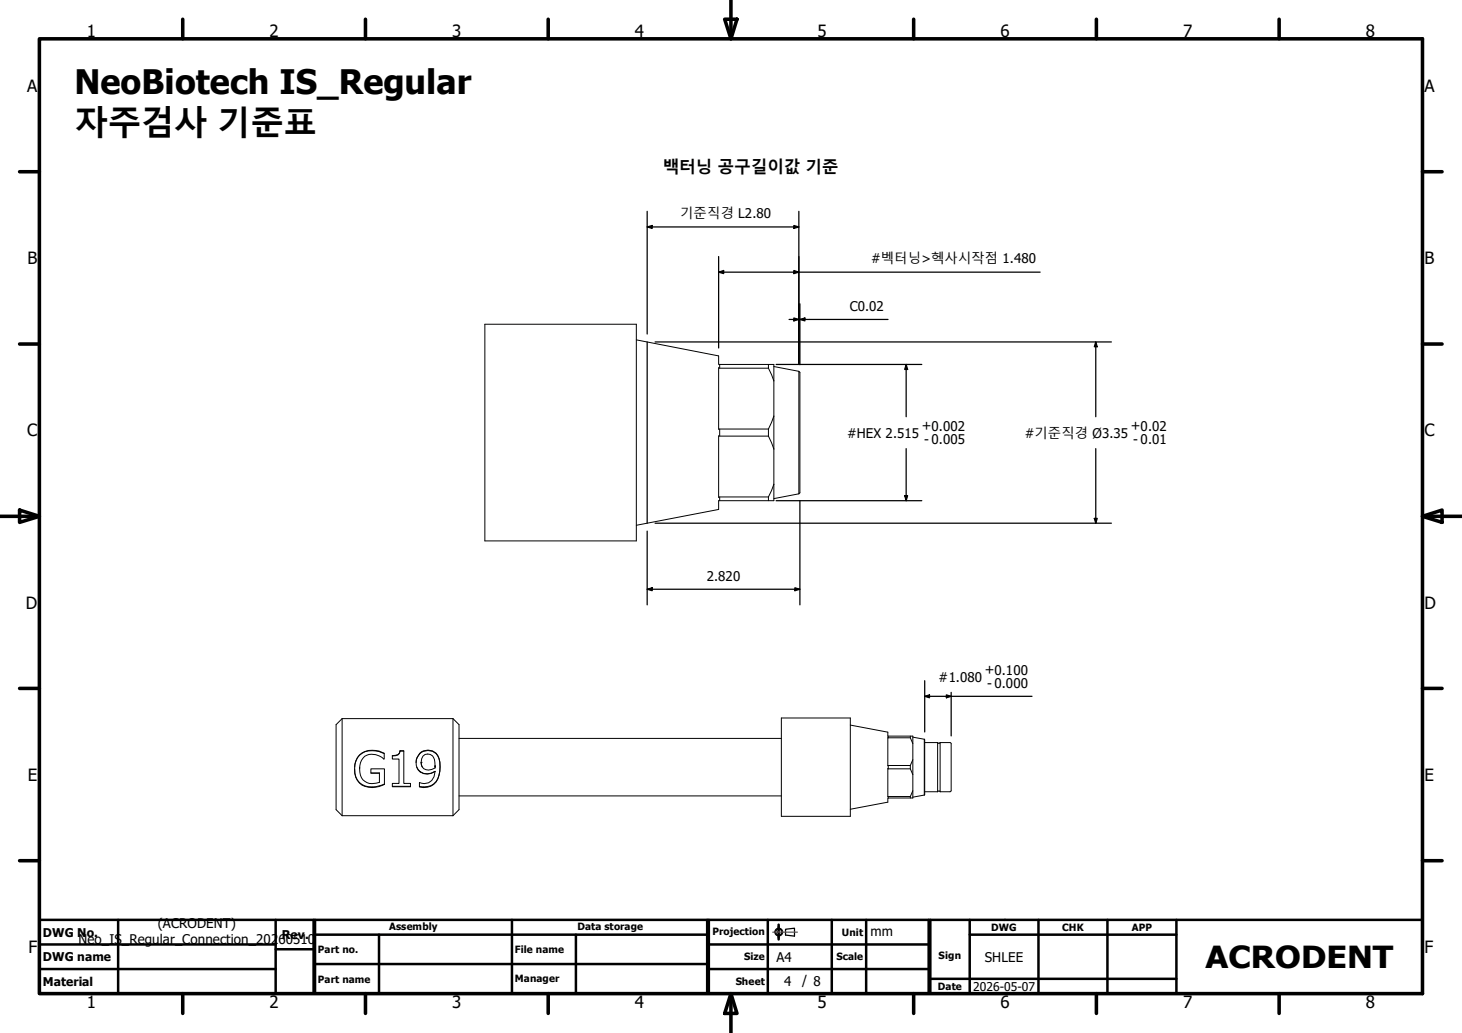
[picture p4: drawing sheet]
<svg xmlns="http://www.w3.org/2000/svg" width="297mm" height="210mm" viewBox="0 0 297 210" stroke-linecap="round" stroke-linejoin="round" font-family="sans-serif">
<g fill="none" stroke="#000" stroke-width=".2">
<path d="M98.5 65.9h30.8v44h-30.8zM129.3 69.1l16.7 3.2v1.8h11.2v27.6h-11.2v1.8l-16.7 3.2M146.2 74.1v.7M156.1 74.1v.7l-10.1-.1v12.5h10.1M156.1 74.8l1.1 2.6M157.2 74.5l5.1 1M162.3 75.5v24.8M162.3 75.5l.2 .2v24.4l-.2 .2M146.2 87.2v1.4M156.1 88.6h-10.1v12.5l10.1-.1M156.1 88.6l1.1 2.6M156.1 87.2v1.4"/>
<path d="M157.2 98.4l-1.1 2.6M157.2 84.6l-1.1 2.6M146.2 101v.7M156.1 101v.7M162.3 100.3l-5.1 1M69.5 146v19.7M69.5 146l-1.2 1.2v17.3l1.2 1.2M69.5 146h22.5M72.1 156.2a3.4 3.4 0 0 0 4.2 3.7l1.8-.6M73.1 155.9v.3M77 152.7a4 4 0 0 0-4.4 1.2l-.5 1.3v.7M77 152.6a3.6 3.6 0 0 0-4.9 2.8 3.9 3.9 0 0 0 1.4 4.1 4.9 4.9 0 0 0 4.6-.1v-3.2h-2.7v.9h1.7h-1.7"/>
<path d="M77 152.7l1.1 .3v1.2a3.4 3.4 0 0 0-4-.5 3.8 3.8 0 0 0-.4 4.8 2.92 2.92 0 0 0 3.4 .5v-1.9M77 152.7l1.1 .4M79.7 159.8h3.7M81.3 152.6a1.2 1.2 0 0 1-1.6 1M81.3 152.5l-.1 .5-.3 .3-1.2 .3v.6h1.4v5h-1.4v.7h3.7v-.7h-1.4v-6.7l-.7 .1M81.3 152.6h.7M84.7 155.9a2.41 2.41 0 0 0 3.7 .8v.1M85.3 153.1a2.41 2.41 0 0 1 2.6-.5 2.41 2.41 0 0 1 1.5 2.3 5.2 5.2 0 0 1-1.3 4.5 3.4 3.4 0 0 1-2.9 .5v-.9a2.24 2.24 0 0 0 3.2-2.2M85.3 153.1l-.5 .8-.3 1.1M85.3 153.1v.1M85.4 156.9a2.44 2.44 0 0 1 .4-4.1 2.44 2.44 0 0 1 3.6 2.1 5 5 0 0 1-1.3 4.4 3.8 3.8 0 0 1-2.9 .5M85.4 156.8v.1"/>
<path d="M85.6 154.9a1.46 1.46 0 0 0 2.1 1.5l.7-.3v-.5v.3M85.6 154.9h.1M88.4 155.6a2.22 2.22 0 0 0-1-2.3 1.51 1.51 0 0 0-1.6 .5 1.51 1.51 0 0 0-.2 1.7l.2 .4M88.4 156.8a2.66 2.66 0 0 1-3 .1M92 146v19.7M92 146l1.3 1.2v17.3l-1.3 1.2M93.3 150h65.4M158.7 145.9h14.1v20h-14.1zM172.8 147.3l7.6 1.5v.8h5.1v1.5M180.4 156.2h4.6l.5 1.2v3.3l-.5 1.2h-4.6zM180.4 149.9h4.6l.5 1.2v3.3l-.5 1.1-4.6 .1zM180.5 149.6v.3"/>
<path d="M180.5 155.5v.7M185 149.6v.3M185 155.5v.7M185.5 154.4v3M185.5 149.8l2.3 .4M187.8 150.2v11.4M187.9 150.9h2.6v10M190.5 150.9h.1M191 150.9h2l.3 .2M191 150.9l-.2 .2-.2-.2M191 150.9v10M193.3 151.1v9.5"/>
<path d="M69.5 165.7h22.5M93.3 161.7h65.4M180.5 161.9v.3M185 161.9v.3M185.5 160.7v1.5h-5.1v.8l-7.6 1.4M187.8 161.6l-2.3 .4M187.9 160.9h2.6M190.5 160.8v.1M190.6 160.8l.2-.1 .2 .1M191 160.8v.1M193.3 160.6l-.3 .3h-2"/>
</g>
<g fill="none" stroke="#000" stroke-width=".72">
<path d="M148.5 0v7.9M8 7.9h281v194h-281zM37.1 3.9v4M74.3 3.9v4M111.4 3.9v4M147.2 3.9h2.5l-1.2 4zM185.6 3.9v4M222.8 3.9v4M259.9 3.9v4M4 34.9h4M289 34.9h4M4 69.9h4"/>
<path d="M289 69.9h4M0 104.9h8M4 103.6l4 1.3-4 1.2zM289 104.9l4-1.3v2.5zM289 104.9h8M4 139.9h4M289 139.9h4M4 174.9h4M289 174.9h4M37.1 201.9v4M74.3 201.9v4M111.4 201.9v4"/>
<path d="M148.5 201.9l1.2 4h-2.5zM148.5 201.9v8M185.6 201.9v4M222.8 201.9v4M259.9 201.9v4"/>
</g>
<g fill="none" stroke="#000" stroke-width=".51">
<path d="M8 196.9h48M8 191.9h48M8 186.9h281v15M24 186.9v15M56 192.9h7.7M56 186.9v15M63.7 186.9v15M64 195.9h79.7M64 189.9h79.7M77 189.9v12M104 186.9v15M117 189.9v12"/>
<path d="M143.7 186.9v15M144 196.9h44.7M144 191.9h44.7M144 186.9v15M156 186.9v15M158.2 187.9v.3M158.2 188.4h.1M158.2 188.6v.6M158.2 189.3v.2M158.2 189.6v.6M158.2 190.3v.2M158.2 190.6v.3"/>
<path d="M169 186.9v15M176 186.9v15M188.7 186.9v15M189 198.9h50M189 186.9v15M197 189.9h42M197 186.9v15M211 186.9v15M225 186.9v15M239 186.9v15"/>
</g>
<!-- layer: 7 -->
<g fill="none" stroke="#000" stroke-width=".25">
<path d="M159.6 188.8l1.8-.2v1.6l-1.8-.2z"/>
<circle cx="158.2" cy="189.4" r=".78"/>
<circle cx="158.2" cy="189.4" r=".61"/>
</g>
<!-- layer: 1 -->
<path d="M157 189.4h.4M157.6 189.4h.1M157.8 189.4h.9M158.8 189.4h.2M159.1 189.4h.8M160.1 189.4h.1M160.3 189.4h.9M161.3 189.4h.2M161.6 189.4h.4" fill="none" stroke="#f00" stroke-width=".25"/>
<path d="M8 186.9v15h281M64 186.9v15" fill="none" stroke="#000" stroke-width=".51"/>
<path d="M131.5 69.5v36.8" fill="none" stroke="#000" stroke-width=".25"/>
<g fill="none" stroke="#000" stroke-width=".25">
<path d="M131.5 46.1l1-.3v.6zM131.5 46.1h30.8M131.5 42.9v25M146 55.3l1-.3v.6zM146 55.3h65.3M146 52.1v18.6M161.3 55l1 .3-1 .3zM161.3 45.8l1 .3-1 .3zM162.3 42.9v30.9M133.1 69.5h92.7M157.7 74.1h29.6M160.3 64.9h2"/>
<path d="M161.3 64.6l1 .3-1 .3zM162.5 64.9l1-.3v.6zM162.5 64.9h17.9M162.5 61.7v12.4M184.1 74.1l.3 1h-.6zM184.1 74.1v10.6M222.6 69.5l.3 1h-.6zM222.6 69.5v15.2M184.1 91.2v10.5M222.6 91.2v15.1M131.5 119.7l1-.3v.6zM131.5 107.9v15"/>
<path d="M131.5 119.7h31M133.1 106.3h92.7M157.7 101.7h29.6M161.5 119.4l1 .3-1 .3zM162.5 101.7v21.2M183.8 100.7h.6l-.3 1zM222.3 105.3h.6l-.3 1zM187.9 138.3v10.4M187.9 141.5l.9-.3v.6zM187.9 141.5h21.8M192.3 141.2l1 .3-1 .3zM193.3 140.7v8.8"/>
</g>
<g fill="#000">
<path d="M131.5 46.1l1-.3v.6zM146 55.3l1-.3v.6zM161.3 55l1 .3-1 .3zM161.3 45.8l1 .3-1 .3zM161.3 64.6l1 .3-1 .3zM162.5 64.9l1-.3v.6zM184.1 74.1l.3 1h-.6zM222.6 69.5l.3 1h-.6zM131.5 119.7l1-.3v.6zM183.8 100.7h.6l-.3 1zM222.3 105.3h.6l-.3 1zM161.5 119.4l1 .3-1 .3z"/>
<path d="M187.9 141.5l.9-.3v.6zM192.3 141.2l1 .3-1 .3z"/>
</g>
<g font-size="6.9">
<text x="15.1" y="19.2">NeoBiotech IS_Regular</text>
<text x="15.1" y="27.4">자주검사 기준표</text>
</g>
<text font-size="6.2" x="244.9" y="196.7">ACRODENT</text>
<g font-size="3.4">
<text x="17.6" y="7.5">1</text>
<text x="54.7" y="7.5">2</text>
<text x="91.9" y="7.5">3</text>
<text x="129" y="7.5">4</text>
<text x="166.1" y="7.5">5</text>
<text x="203.2" y="7.5">6</text>
<text x="240.4" y="7.5">7</text>
<text x="277.5" y="7.5">8</text>
<text x="5.5" y="18.6">A</text>
<text x="289.4" y="18.6">A</text>
<text x="134.7" y="35.1">백터닝 공구길이값 기준</text>
<text x="5.6" y="53.7">B</text>
<text x="289.4" y="53.7">B</text>
<text x="5.5" y="88.7">C</text>
<text x="289.4" y="88.7">C</text>
<text x="5.2" y="123.7">D</text>
<text x="289.4" y="123.7">D</text>
<text x="5.7" y="158.6">E</text>
<text x="289.4" y="158.6">E</text>
<text x="5.8" y="193.6">F</text>
<text x="289.4" y="193.6">F</text>
<text x="17.6" y="204.8">1</text>
<text x="54.7" y="204.9">2</text>
<text x="91.9" y="204.9">3</text>
<text x="129" y="204.8">4</text>
<text x="166.1" y="204.8">5</text>
<text x="203.2" y="204.9">6</text>
<text x="240.4" y="204.8">7</text>
<text x="277.5" y="204.9">8</text>
</g>
<g font-size="2.7">
<text x="138.2" y="44.4">기준직경 L2.80</text>
<text x="177" y="53.5">#벡터닝&gt;헥사시작점 1.480</text>
<text x="172.6" y="63.3">C0.02</text>
<text x="172.1" y="88.9">#HEX 2.515</text>
<text x="187.3" y="87.4">+0.002</text>
<text x="208.2" y="88.9">#기준직경 Ø3.35</text>
<text x="229.7" y="87.4">+0.02</text>
<text x="187.8" y="90.2">- 0.005</text>
<text x="230.3" y="90.2">- 0.01</text>
<text x="143.6" y="118.1">2.820</text>
<text x="200.1" y="137">+0.100</text>
<text x="190.7" y="138.5">#1.080</text>
<text x="200.6" y="139.8">- 0.000</text>
<text x="16" y="191.8">Neo_IS</text>
<text x="24.8" y="191.8">_Regular_Connection_202</text>
<text x="32" y="188.5">(ACRODENT)</text>
<text x="56.6" y="191.8">60510</text>
<text x="176.9" y="190.2">mm</text>
<text x="157.7" y="195.4">A4</text>
<text x="200.1" y="195.4">SHLEE</text>
<text x="159.3" y="200.4">4</text>
<text x="163" y="200.3">/ 8</text>
</g>
<g font-size="2.5">
<text x="8.7" y="190.3">DWG No.</text>
<text x="57.3" y="190.8">Rev.</text>
<text x="8.7" y="195.3">DWG name</text>
<text x="8.7" y="200.3">Material</text>
<text x="197.7" y="201.3">2026-05-07</text>
</g>
<g font-size="2">
<text x="79.1" y="189">Assembly</text>
<text x="117.3" y="188.9">Data storage</text>
<text x="144.7" y="190">Projection</text>
<text x="171.1" y="190.2">Unit</text>
<text x="201.4" y="189.2">DWG</text>
<text x="215.8" y="189.2">CHK</text>
<text x="230" y="189.2">APP</text>
<text x="64.6" y="193.6">Part no.</text>
<text x="104.6" y="193.7">File name</text>
<text x="151.2" y="195.2">Size</text>
<text x="169.9" y="195.2">Scale</text>
<text x="190.7" y="195">Sign</text>
<text x="64.6" y="199.7">Part name</text>
<text x="104.6" y="199.4">Manager</text>
<text x="149.5" y="200.2">Sheet</text>
<text x="190.5" y="201.1">Date</text>
</g>
</svg>
